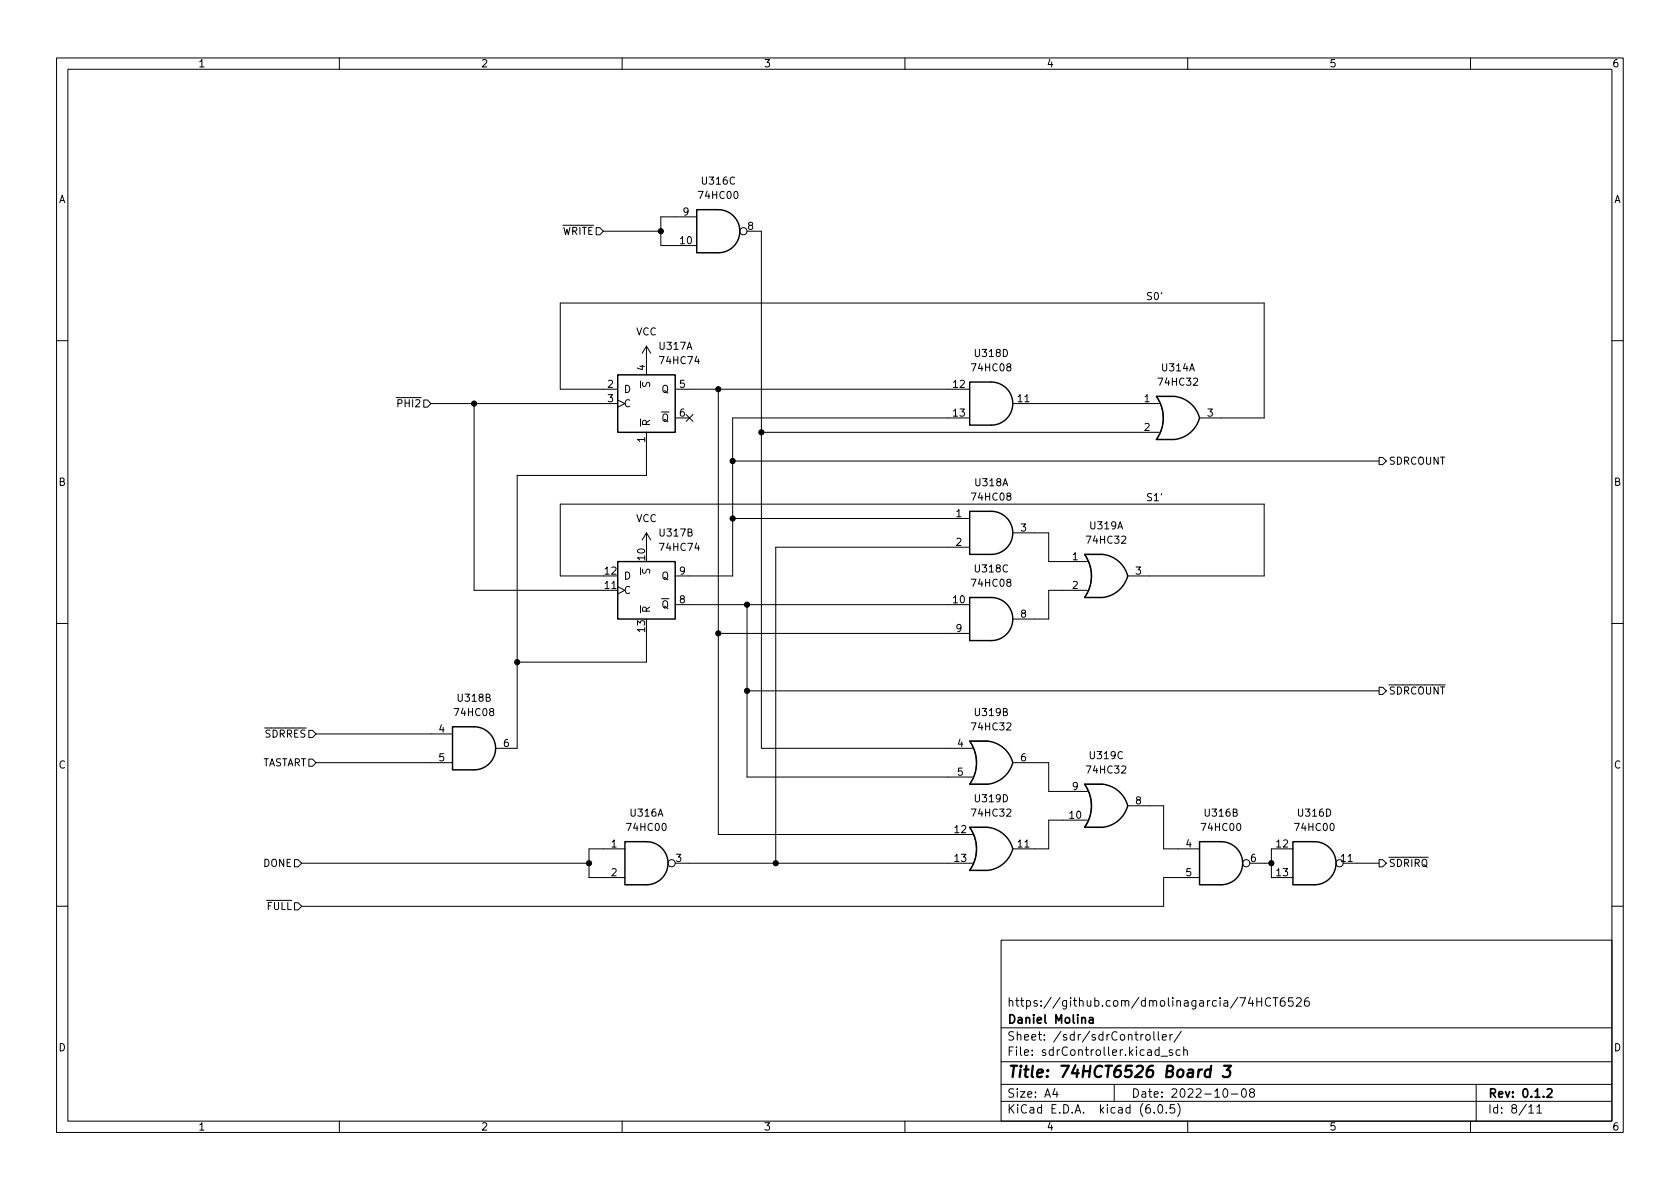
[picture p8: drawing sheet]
<svg xmlns="http://www.w3.org/2000/svg" width="297mm" height="210mm" viewBox="0 0 297 210" stroke-linecap="round" stroke-linejoin="round" font-family="sans-serif">
<g fill="none" stroke="#000" stroke-width=".18">
<path d="M10 10.2h277v190.1h-277zM12 12.2h273v186.1h-273zM60 10.2v2M110 10.2v2M160 10.2v2M210 10.2v2M260 10.2v2M123.2 38.3h-6.4v5.1h6.4M105.4 40.3h.6l.7 .6-.7 .6h-.6zM106.7 40.9h10.1M132.1 40.9h2.5v91.4h37.4M10 60.2h2"/>
<path d="M74.9 70.7h.7l.6 .7-.6 .6h-.7zM76.2 71.4h33M83.8 71.4v33h25.4M109.2 70.7l1.3 .7-1.3 .6M109.2 68.8h-10.1v-15.2h124.4v20.3h-11.4M113.2 67.4v1.2M113.7 67.6l-.1 .5 .1 .2h.4l.2-.6 .3-.1 .3 .3-.1 .4M114.3 61.2v5.1M114.3 76.4v7.7h-22.9v48.2h-3.8M114.3 61.2l-.8 1.3M114.3 61.2l.8 1.3M119.4 68.8h52"/>
<path d="M119.4 73.9h2.5M121.3 73.3l1.2 1.2M122.5 73.3l-1.2 1.2M127 68.8v78.8h45M134.6 76.4h70.4M171.4 73.9h-41.9v27.9h-10.1M179.1 71.4h25.9M207.6 70.1h-3.1a6.6 6.6 0 0 1 0 7.6h3.1M285 60.2h2M114.3 94.2l-.8 1.3M114.3 94.2v2.6M114.3 94.2l.8 1.3"/>
<path d="M129.5 91.7h41.9M129.5 81.5h114.3M171.4 96.8h-34.2v55.8M179.1 94.2h6.3v5.1h6.9M194.9 98h-3.1a6.6 6.6 0 0 1 0 7.7h3.1M243.8 80.9h.7l.6 .6-.6 .7h-.7zM10 110.2h2M106.7 101.8h-7.6v-12.7h124.4v12.7h-24.1M109.2 103.8l1.3 .6-1.3 .6M113.2 100.4v1.2M113.7 100.6l-.1 .5 .1 .2h.4l.2-.5 .3-.2 .3 .3-.1 .5M114.3 112v5.1h-22.9"/>
<path d="M119.4 106.9h52M127 112h44.4M132.1 106.9v30.5h39.9M192.3 104.4h-6.9v5.1h-6.3M285 110.2h2M54.6 129.2h.6l.7 .6-.7 .6h-.6zM54.6 134.2h.6l.7 .7-.7 .6h-.6zM55.9 134.9h24.1M55.9 129.8h24.1M132.1 122.2h111.7M174.6 131.1h-3.2a6.6 6.6 0 0 1 0 7.6h3.2M179.1 134.9h6.3v5h6.9"/>
<path d="M194.9 138.7h-3.1a6.6 6.6 0 0 1 0 7.6h3.1M243.8 121.5h.7l.6 .7-.6 .6h-.7zM52.1 159.6h.6l.6 .7-.6 .6h-.6zM52.1 152h.6l.6 .6-.6 .7h-.6zM53.3 152.6h50.8M110.5 150.1h-6.4v5.1h6.4M119.4 152.6h52.6M174.6 146.3h-3.2a6.6 6.6 0 0 1 0 7.6h3.2M192.3 145h-6.9v5.1h-6.3M199.4 142.5h6.3v7.6h6.4M212.1 155.2h-6.4v5.1h-152.4M221 152.6h3.8"/>
<path d="M228.6 150.1h-3.8v5.1h3.8M237.5 152.6h6.3M243.8 152h.7l.6 .6-.6 .7h-.7zM10 160.2h2M177 166.3h108v32h-108zM221.1 176.4l-.4 1h.9M221.4 176.9v1M222.2 176.4v1.5M222.2 177.1h.9M223.1 176.4v1.5M224.6 176.6a.6 .6 0 0 0-.7 0 .6 .6 0 0 0-.2 .7 .56 .56 0 0 0 .3 .6 .56 .56 0 0 0 .6-.1M225.1 176.4h.8"/>
<path d="M225.5 176.4v1.5M227.1 176.4a.59 .59 0 0 0-.7 .7v.5l.1 .3h.4l.2-.1 .1-.5-.1-.2-.5-.1-.2 .3M228.6 176.4h-.7l-.1 .7 .2-.1 .5 .1 .1 .2v.5l-.2 .1-.6-.1M229.2 176.6l.6-.2 .2 .2 .1 .3-1 1h1M231.4 176.4a.59 .59 0 0 0-.8 .7v.5l.2 .3h.4l.2-.1 .1-.5-.1-.2-.5-.1-.3 .3M285 160.2h2M60 198.3v2M110 198.3v2M160 198.3v2M177 194.8h108M177 191.8h108M177 187.8h108"/>
<path d="M177 181.8h108M186.5 192.5l-.4 1h1M186.9 193v1M197 191.8v3M202.1 182.9l-.2 .1-.2 .2M202.6 183.1l.3-.2 .4 .2 .1 .5-.2 .3h-.3l-.3-.1zM204 182.4v1.3l.2 .2M204.1 196.7v.1M204.8 182.4v1.3l.2 .2M204.9 195.4l.2-.1a.81 .81 0 0 1 .6 .7 .81 .81 0 0 1-.3 .8h-.2a.81 .81 0 0 1-.6-.6 .81 .81 0 0 1 .3-.8zM205.3 186.8h1.1M205.5 183.4l.7-.1-.1-.3-.4-.1-.2 .2 .1 .8h.5"/>
<path d="M206.2 196.7v.1M206.9 182.9v1M207.3 185.7l-.4-.1-.2 .2 .1 .3 .5 .1v.4h-.6M207.3 182.9l-.3 .1-.1 .2M207.6 195.3h-.7v.7l.2-.1 .5 .1 .1 .2-.1 .5-.2 .1-.5-.1M208.2 195.1a1.72 1.72 0 0 1 0 2.3M208.6 185.7l-.4-.1-.3 .3v.4l.2 .3h.5M208.9 182.4l-1.3 1.9M209.3 185.8l.2-.2 .4 .1v.9M209.3 185.1v1.5M210 198.3v2M216.4 192.6l.2-.1a.81 .81 0 0 1 .6 .7 .81 .81 0 0 1-.3 .8h-.2a.81 .81 0 0 1-.6-.6 .81 .81 0 0 1 .3-.8z"/>
<path d="M217.7 193.5h1.2M219.7 192.6l.2-.1a.81 .81 0 0 1 .5 .7 .81 .81 0 0 1-.3 .8h-.1a.81 .81 0 0 1-.6-.6 .81 .81 0 0 1 .3-.8zM221.2 193.2l-.3-.3 .1-.2 .2-.2 .4 .1 .2 .2-.1 .2-.6 .2-.2 .3 .1 .4 .2 .1h.4l.2-.3-.1-.4-.2-.1M260 198.3v2M261 191.8v6.5M270.3 195.8l.4-.5v1.5M270.3 196.8h.9M271.7 195.8l.5-.5v1.5M271.7 196.8h.9"/>
<circle cx="131.4" cy="40.9" r=".63"/>
<circle cx="118.7" cy="152.6" r=".63"/>
<circle cx="220.3" cy="152.6" r=".63"/>
<circle cx="236.9" cy="152.6" r=".63"/>
</g>
<path d="M192.6 180h.6l.1 .9M193.3 180.3l-.5 .1a.29 .29 0 0 0-.3 .2 .29 .29 0 0 0 .3 .3h.5M273.6 192.7l.5-.2 .2 .2 .1 .3-.9 1h.9" fill="none" stroke="#000" stroke-width=".3"/>
<path d="M214 189.2a.66 .66 0 0 0-.9 .3l-.1 .6 .1 .3 .2 .1 .6-.1M214.1 188.5l-.2 2M216.4 188.5h1.3l-.8 .7h.3l.3 .2v.2l-.2 .7-.3 .2h-.5l-.3-.2" fill="none" stroke="#000" stroke-width=".4"/>
<g fill="none" stroke="#000" stroke-width=".25">
<path d="M123.2 37.1h3.8a3.8 3.8 0 0 1 3.8 3.8 3.8 3.8 0 0 1-3.8 3.8h-3.8zM109.2 66.3h10.2v10.1h-10.2zM171.4 67.6h3.9a3.8 3.8 0 0 1 3.8 3.8 3.8 3.8 0 0 1-3.8 3.8h-3.9zM204.5 70.1h3.1a5.1 5.1 0 0 1 4.5 3.8 5.2 5.2 0 0 1-4.4 3.8h-3.2a6.6 6.6 0 0 0 0-7.6zM109.2 99.3h10.2v10.2h-10.2zM171.4 90.4h3.9a3.8 3.8 0 0 1 3.8 3.8 3.8 3.8 0 0 1-3.8 3.8h-3.9zM191.8 98h3.1M191.8 98a6.6 6.6 0 0 1 0 7.7M195 98a5.1 5.1 0 0 1 4.4 3.9 5.2 5.2 0 0 1-4.4 3.8M171.4 105.7h3.9a3.8 3.8 0 0 1 3.8 3.8 3.8 3.8 0 0 1-3.8 3.8h-3.9zM191.8 105.7h3.1M80 128.5h3.8a3.8 3.8 0 0 1 3.8 3.8 3.8 3.8 0 0 1-3.8 3.8h-3.8z"/>
<path d="M171.5 131.1h3.1a5.1 5.1 0 0 1 4.5 3.8 5.2 5.2 0 0 1-4.5 3.8h-3.1a6.6 6.6 0 0 0 0-7.6zM191.8 138.7h3.1M191.8 138.7a6.6 6.6 0 0 1 0 7.6M195 138.7a5.1 5.1 0 0 1 4.4 3.8 5.2 5.2 0 0 1-4.4 3.8M110.5 148.8h3.8a3.8 3.8 0 0 1 3.8 3.8 3.8 3.8 0 0 1-3.8 3.9h-3.8zM171.5 146.3h3.1a5.1 5.1 0 0 1 4.5 3.8 5.2 5.2 0 0 1-4.5 3.8h-3.1a6.6 6.6 0 0 0 0-7.6zM191.8 146.3h3.1M215.9 148.8h-3.8v7.7h3.8M215.9 148.8a3.8 3.8 0 0 1 3.8 3.8 3.8 3.8 0 0 1-3.8 3.9M228.6 148.8h3.8a3.8 3.8 0 0 1 3.8 3.8 3.8 3.8 0 0 1-3.8 3.9h-3.8z"/>
</g>
<g fill="#000" stroke="#000" stroke-width=".18">
<circle cx="116.8" cy="40.9" r=".46"/>
<circle cx="83.8" cy="71.4" r=".46"/>
<circle cx="127" cy="68.8" r=".46"/>
<circle cx="134.6" cy="76.4" r=".46"/>
<circle cx="129.5" cy="91.7" r=".46"/>
<circle cx="129.5" cy="81.5" r=".46"/>
<circle cx="91.4" cy="117.1" r=".46"/>
<circle cx="127" cy="112" r=".46"/>
<circle cx="132.1" cy="106.9" r=".46"/>
<circle cx="132.1" cy="122.2" r=".46"/>
<circle cx="104.1" cy="152.6" r=".46"/>
<circle cx="137.2" cy="152.6" r=".46"/>
<circle cx="224.8" cy="152.6" r=".46"/>
</g>
<text font-size="2.8" x="178" y="190.6">Title: 74HCT6526 Board 3</text>
<g font-size="2.1">
<text x="178" y="178">https://github.com/dmolinagarcia/74HCT6526</text>
<text x="178" y="184">Sheet: /sdr/sdrController/</text>
<text x="178" y="181">Daniel Molina</text>
<text x="178" y="186.7">File: sdrController.kicad_sch</text>
<text x="178" y="196.9">KiCad E.D.A. kicad (6.0.5)</text>
<text x="178" y="194.1">Size: A4</text>
<text x="200" y="194.1">Date: 2022-10-08</text>
<text x="263" y="194.1">Rev: 0.1.2</text>
<text x="263" y="196.9">Id: 8/11</text>
</g>
<g font-size="1.8">
<text x="35" y="11.9">1</text>
<text x="85" y="11.9">2</text>
<text x="135" y="11.9">3</text>
<text x="185" y="11.9">4</text>
<text x="235" y="11.9">5</text>
<text x="285" y="11.9">6</text>
<text x="10.3" y="35.9">A</text>
<text x="123.8" y="35.2">74HC00</text>
<text x="124.2" y="32.6">U316C</text>
<text x="285.3" y="35.9">A</text>
<text x="98" y="41.5">~{WRITE}</text>
<text x="120.8" y="38.1">9</text>
<text x="132.2" y="40.6">8</text>
<text x="120.3" y="43.2">10</text>
<text x="203.2" y="53">S0'</text>
<text x="112.4" y="59.3">VCC</text>
<text x="114" y="65.5" transform="rotate(-90 114 65.5)">4</text>
<text x="116.7" y="61.8">U317A</text>
<text x="116.9" y="64.4">74HC74</text>
<text x="172" y="65.7">74HC08</text>
<text x="172.5" y="63.1">U318D</text>
<text x="205.5" y="65.7">U314A</text>
<text x="107.5" y="68.6">2</text>
<text x="107.5" y="71.1">3</text>
<text x="110.2" y="69.5">D</text>
<text x="117" y="69.5">Q</text>
<text x="120.2" y="68.6">5</text>
<text x="168.6" y="68.6">12</text>
<text x="180" y="71.1">11</text>
<text x="202.3" y="71.1">1</text>
<text x="205" y="68.2">74HC32</text>
<text x="69.2" y="72">~{PHI2}</text>
<text x="110.2" y="72">C</text>
<text x="114.9" y="75.4" transform="rotate(-90 114.9 75.4)">~{R}</text>
<text x="115.6" y="74.5">~{Q}</text>
<text x="120.2" y="73.7">6</text>
<text x="168.6" y="73.7">13</text>
<text x="202.3" y="76.2">2</text>
<text x="213.5" y="73.7">3</text>
<text x="114" y="78.2" transform="rotate(-90 114 78.2)">1</text>
<text x="245.5" y="82.2">SDRCOUNT</text>
<text x="10.3" y="85.9">B</text>
<text x="172" y="88.5">74HC08</text>
<text x="172.5" y="86">U318A</text>
<text x="203.2" y="88.6">S1'</text>
<text x="285.3" y="85.9">B</text>
<text x="112.4" y="92.3">VCC</text>
<text x="116.8" y="94.9">U317B</text>
<text x="169.1" y="91.4">1</text>
<text x="180.5" y="94">3</text>
<text x="192.8" y="93.6">U319A</text>
<text x="107" y="101.6">12</text>
<text x="114" y="99" transform="rotate(-90 114 99)">10</text>
<text x="116.9" y="97.4">74HC74</text>
<text x="120.2" y="101.6">9</text>
<text x="169.1" y="96.5">2</text>
<text x="172.5" y="101.2">U318C</text>
<text x="189.6" y="99.1">1</text>
<text x="192.3" y="96.1">74HC32</text>
<text x="200.8" y="101.6">3</text>
<text x="107" y="104.1">11</text>
<text x="110.2" y="105">C</text>
<text x="110.2" y="102.5">D</text>
<text x="115.6" y="107.6">~{Q}</text>
<text x="117" y="102.5">Q</text>
<text x="120.2" y="106.7">8</text>
<text x="168.6" y="106.7">10</text>
<text x="172" y="103.8">74HC08</text>
<text x="189.6" y="104.1">2</text>
<text x="114" y="111.7" transform="rotate(-90 114 111.7)">13</text>
<text x="114.9" y="108.5" transform="rotate(-90 114.9 108.5)">~{R}</text>
<text x="169.1" y="111.8">9</text>
<text x="180.5" y="109.2">8</text>
<text x="81.1" y="124.1">U318B</text>
<text x="245.5" y="122.8">~{SDRCOUNT}</text>
<text x="45.5" y="130.4">~{SDRRES}</text>
<text x="77.6" y="129.5">4</text>
<text x="80.6" y="126.6">74HC08</text>
<text x="172" y="129.2">74HC32</text>
<text x="172.5" y="126.6">U319B</text>
<text x="10.3" y="135.9">C</text>
<text x="46" y="135.5">TASTART</text>
<text x="77.6" y="134.6">5</text>
<text x="89" y="132.1">6</text>
<text x="169.3" y="132.1">4</text>
<text x="169.3" y="137.2">5</text>
<text x="180.5" y="134.6">6</text>
<text x="192.3" y="136.8">74HC32</text>
<text x="192.8" y="134.2">U319C</text>
<text x="285.3" y="135.9">C</text>
<text x="172.5" y="141.9">U319D</text>
<text x="189.6" y="139.7">9</text>
<text x="200.8" y="142.2">8</text>
<text x="108.1" y="149.9">1</text>
<text x="111.1" y="146.9">74HC00</text>
<text x="111.5" y="144.4">U316A</text>
<text x="168.8" y="147.3">12</text>
<text x="172" y="144.4">74HC32</text>
<text x="180" y="149.9">11</text>
<text x="189.1" y="144.8">10</text>
<text x="209.7" y="149.9">4</text>
<text x="212.7" y="146.9">74HC00</text>
<text x="213.1" y="144.4">U316B</text>
<text x="225.7" y="149.9">12</text>
<text x="229.2" y="146.9">74HC00</text>
<text x="229.7" y="144.4">U316D</text>
<text x="46.6" y="153.3">DONE</text>
<text x="108.1" y="154.9">2</text>
<text x="119.5" y="152.4">3</text>
<text x="168.8" y="152.4">13</text>
<text x="209.7" y="154.9">5</text>
<text x="221.1" y="152.4">6</text>
<text x="225.7" y="154.9">13</text>
<text x="237.1" y="152.4">11</text>
<text x="245.5" y="153.3">~{SDRIRQ}</text>
<text x="45.8" y="160.9">~{FULL}</text>
<text x="10.3" y="185.9">D</text>
<text x="285.3" y="185.9">D</text>
<text x="35" y="199.9">1</text>
<text x="85" y="199.9">2</text>
<text x="135" y="199.9">3</text>
<text x="185" y="199.9">4</text>
<text x="235" y="199.9">5</text>
<text x="285" y="199.9">6</text>
</g>
</svg>
